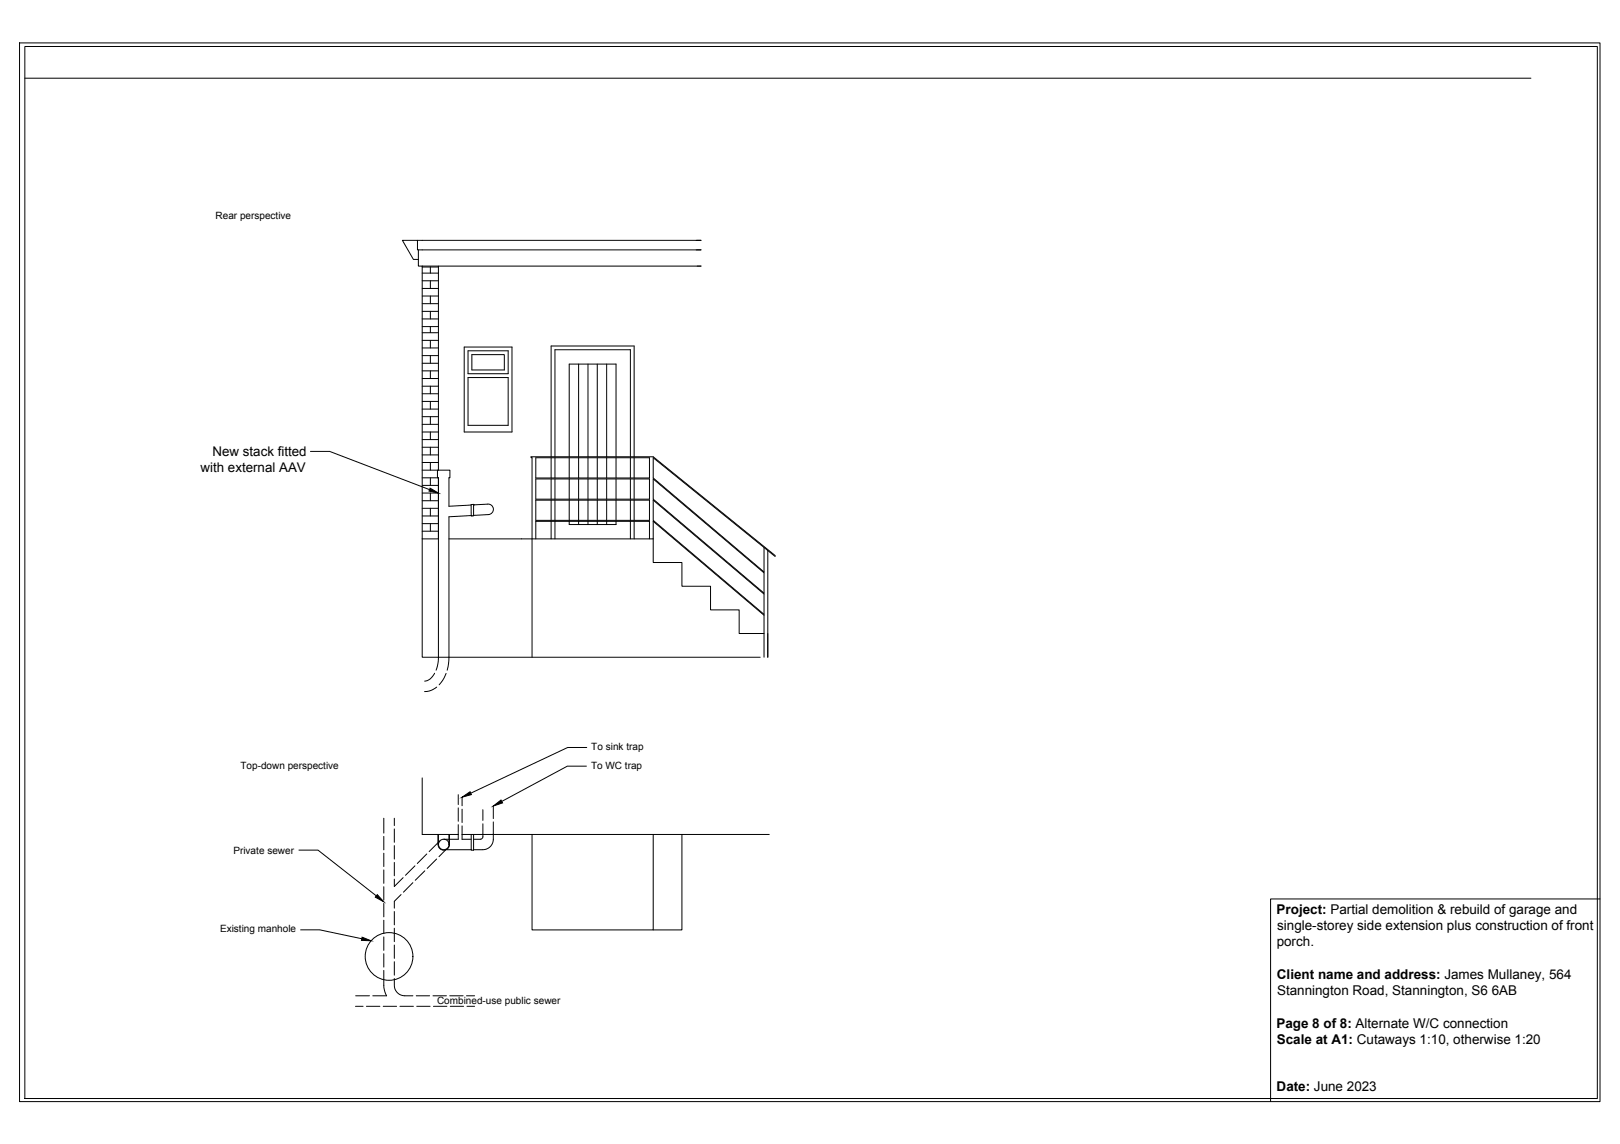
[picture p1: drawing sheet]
<svg xmlns="http://www.w3.org/2000/svg" width="841mm" height="594mm" viewBox="0 0 841 594" stroke-linecap="round" stroke-linejoin="round" font-family="sans-serif">
<!-- layer: 0 -->
<g fill="none" stroke="#000" stroke-width=".52">
<path d="M10 22h821v550h-821zM13 24h816v546h-816zM13 41h782M217 125h-8l6 10h2M217 130v8h147M219 125h-2v5h2M219 139h9M223 139v3M228 138v106h-9M361 125h3M361 130h3M219 158h9"/>
<path d="M219 154h9M219 150h9M219 146h9M219 142h9M223 146v4M223 154v4M219 177h9M219 173h9M219 170h9M219 166h9M219 162h9M223 162v4"/>
<path d="M223 170v3M223 177v4M219 197h9M219 193h9M219 189h9M219 185h9M219 181h9M223 185v4M223 193v4M241 180h25v44h-25zM243 182h21v12h-21zM243 196h21v25h-21z"/>
<path d="M245 184h17v8h-17zM300 189v48M305 189v48M310 189v48M315 189v48M219 216h9M219 212h9M219 208h9M219 204h9M219 201h9M223 201v3M223 208v4"/>
<path d="M223 216v4M161 234h10l52 20M219 236h9M219 232h9M219 228h9M219 224h9M219 220h9M223 224v4M223 232v4M278 238h59v10h-59zM286 237v-57h43v57M286 238v10"/>
<path d="M288 237v-55h39v55M288 238v10M296 237v-48h24v48M296 238v10M300 238v10M305 238v10M310 238v10M315 238v10M320 238v10M327 238v10M329 238v10M219 256h9"/>
<path d="M219 252h9M219 248h9M219 240h9M223 240v4M223 248v4M223 256v4M228 248v32h-9v61h176M228 248h-1v-4h7v4h-1v15l12-1M228 248v94l-2 6M278 249h59v10h-59zM278 260h59v10h-59zM286 249v10"/>
<path d="M286 260v10M288 249v10M288 260v10M296 249v10M296 260v10M300 249v10M300 260v10M305 249v10M305 260v10M310 249v10M310 260v10M315 249v10"/>
<path d="M315 260v10M320 249v10M320 260v10M327 249v10M327 260v10M329 249v10M329 260v10M339 249l58 48v11l-58-49zM339 260l58 48v11l-58-49zM219 276h9M219 272h9M219 268h9"/>
<path d="M219 264h9M219 260h9M223 264v4M223 272v4M233 280h106M245 262h1v6h-1zM245 268h.1M245 268h-12v73l-1 7M246 262h7a2.7 2.7 0 0 1 3 2 2.7 2.7 0 0 1-2 3l-8 1M246 262h.1M278 280v-9h59v9M286 271v9"/>
<path d="M288 271v9M296 271v1h24v-1M300 271v1M305 271v1M310 271v1M315 271v1M327 271v9M329 271v9M339 280v12h15v12h15v13h15v12h13M339 280v-9l58 49v21M397 284v13l-58-49v-10l63 51M399 286v55v-12"/>
<path d="M402 289l-63-52h-63v1v103M226 350a7 7 0 0 1-6 4M227 357l-3 1-4 1M232 350l-4 6M304 398h-9l-35 18M305 388h-10l-51 24M219 404v29h19M238 413v5M238 420v6M240 414v4M256 419v6M199 425v8"/>
<path d="M199 434v7M205 425v4M205 430v7M205 439v7M227 433v6a3 3 0 0 0 3 3 3 3 0 0 0 3-3v-6M227 438l-4 4M228 433v6M228 437h.1M230 436h3M233 433v6M238 428v8h-5M240 433h159"/>
<path d="M240 429v7h5M240 420v7M245 433v9h1v-9M251 428l-1 7-4 1M251 420v6M256 427v9a5 5 0 0 1-5 5h-5M276 433v50h63v-50M354 433v50h-15M155 441h10l30 24M199 443v7M199 452v7M205 448v7"/>
<path d="M209 456l-4 4v-3M214 458l-5 5M215 450l-4 5M221 452l-5 5M222 443l-5 5M227 446l-5 5M231 441l-3 4M232 441h13M199 460v7M199 469v7M199 478v7M205 473v7"/>
<path d="M208 465l-3 3v4M831 467h-171v105M156 483h10l22 4M199 487v7M199 495v7M205 482v7M205 491v7M205 499v7M185 517h7M199 504v9l2 4h-7M205 508v4a5 5 0 0 0 5 5h4M216 517h7"/>
<path d="M225 517h7M233 517h7M242 517h4M185 523h3M190 523h7M199 523h7M208 523h7M216 523h7M225 523h7M234 523h7M242 523h4"/>
<circle cx="230" cy="439" r="2.7"/>
<circle cx="202" cy="497" r="12"/>
</g>
<!-- layer: A-Walls -->
<path d="M219 138v142M219 125h145M219 130h145" fill="none" stroke="#000" stroke-width=".52"/>
<!-- layer: 0 -->
<path d="M223 254l5 2-5-1zM240 414l4-3 1 2zM256 419l4-4 1 2zM196 465l3 3-4-2zM188 487l5 2-5-1z" fill="#000" stroke="#000" stroke-width=".52"/>
<g font-size="7">
<text x="663" y="475">Project: Partial demolition &amp; rebuild of garage and</text>
<text x="663" y="483">single-storey side extension plus construction of front</text>
<text x="663" y="491">porch.</text>
<text x="663" y="508">Client name and address: James Mullaney, 564</text>
<text x="663" y="517">Stannington Road, Stannington, S6 6AB</text>
<text x="663" y="534">Page 8 of 8: Alternate W/C connection</text>
<text x="663" y="542">Scale at A1: Cutaways 1:10, otherwise 1:20</text>
<text x="663" y="567">Date: June 2023</text>
</g>
<g font-size="6.9">
<text x="110" y="237">New stack fitted</text>
<text x="104" y="245">with external AAV</text>
</g>
<g font-size="5.2">
<text x="112" y="114">Rear perspective</text>
<text x="307" y="390">To sink trap</text>
<text x="125" y="399">Top-down perspective</text>
<text x="307" y="399">To WC trap</text>
<text x="121" y="443">Private sewer</text>
<text x="114" y="484">Existing manhole</text>
<text x="227" y="522">Combined-use public sewer</text>
</g>
</svg>
